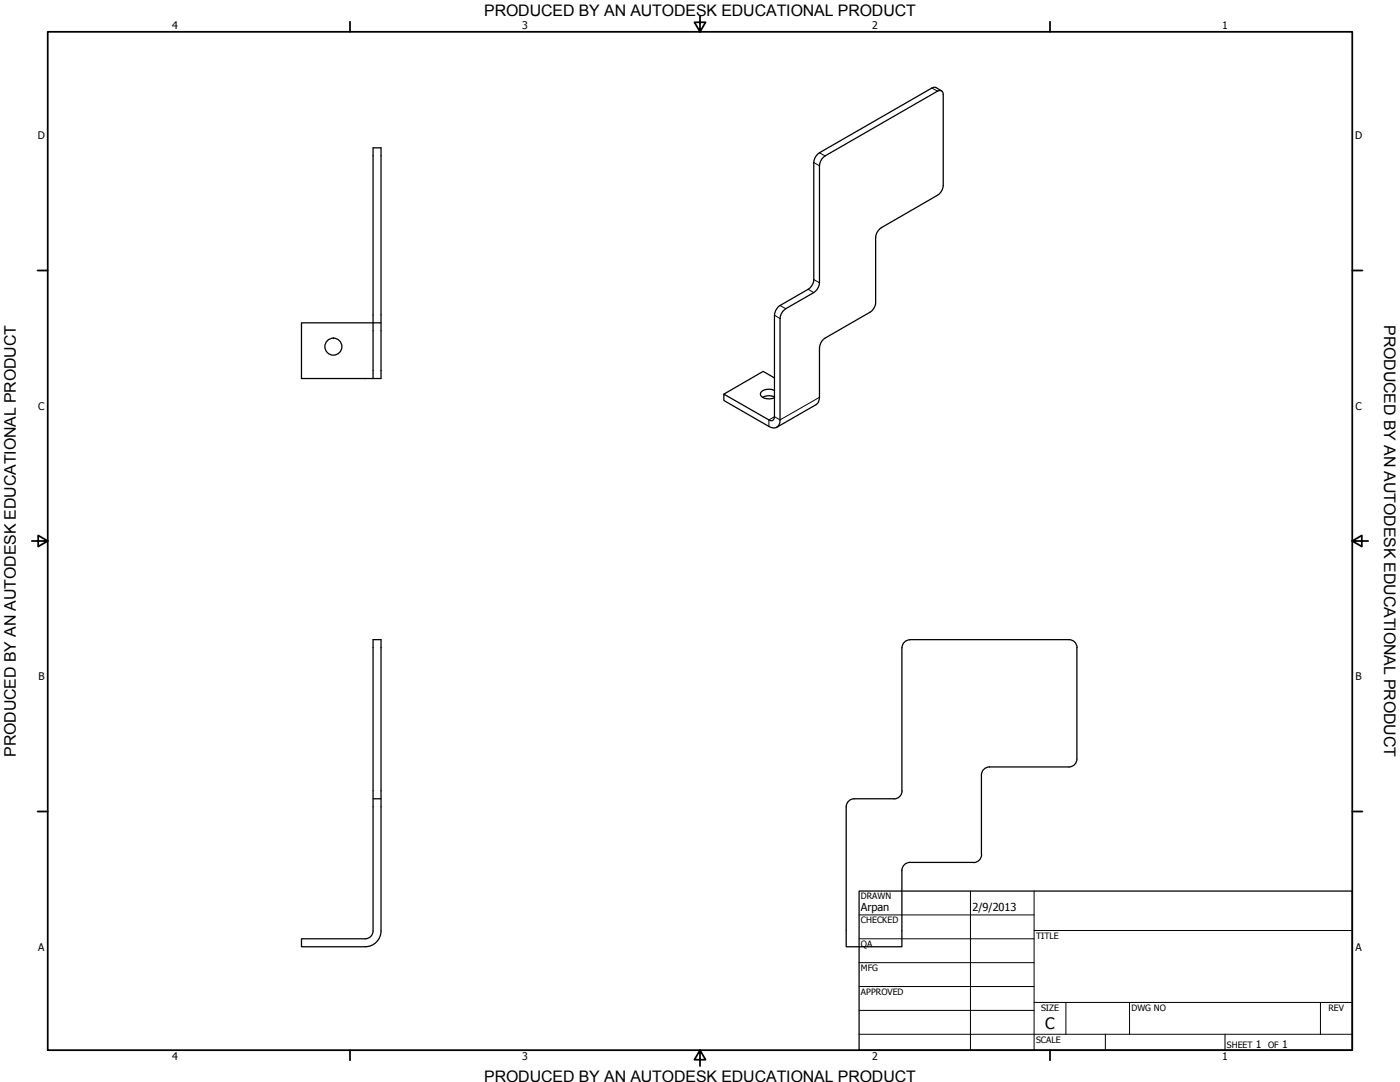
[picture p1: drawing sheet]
<svg xmlns="http://www.w3.org/2000/svg" width="559mm" height="432mm" viewBox="0 0 559 432" stroke-linecap="round" stroke-linejoin="round" font-family="sans-serif">
<!-- layer: Visible (ANSI) -->
<g fill="none" stroke="#000" stroke-width=".51">
<path d="M373.6 34.9l-1.6 .2-44.9 25.9a5.1 5.1 0 0 0-2.3 3.8v46.8a4.6 4.6 0 0 1-2.2 3.8l-11.3 6.5a5.3 5.3 0 0 0-2.2 3.9v40.5M152.1 128.8h-31.8v22.3h31.8v-92.1h-3.2v92.1M309.1 158.4a5.2 5.2 0 0 0-4.7 .2M309.1 155.8a4.6 4.6 0 0 0-5.4 .9 1.63 1.63 0 0 0 1.3 2.2 5.8 5.8 0 0 0 4.1-.1M309.1 150.8l-4.5-2.6-15.7 9.1M327.1 158.6v-19.8a5 5 0 0 1 2.2-3.9l18-10.3a4.8 4.8 0 0 0 2.2-3.9v-26a4.9 4.9 0 0 1 2.3-3.8l22.4-13a5.1 5.1 0 0 0 2.3-3.9v-36.3a1.42 1.42 0 0 0-.7-1.4 1.42 1.42 0 0 0-1.6 .1l-44.9 25.8a4.8 4.8 0 0 0-2.2 4v46.6a5.1 5.1 0 0 1-2.3 4l-11.2 6.4a5.1 5.1 0 0 0-2.3 3.9v40.5M306.9 167.6l-18-10.3v2.5l18 10.4M363.2 255.3h63.5a3.2 3.2 0 0 1 3.2 3.2l-.1 44.4M363.2 255.3a3.1 3.1 0 0 0-3.2 3.2v57.1a3.1 3.1 0 0 1-3.2 3.2h-15.9a3.2 3.2 0 0 0-3.1 3.2M148.9 318.8h3.2M429.8 302.9a3.1 3.1 0 0 1-3.1 3.2h-31.8a3.2 3.2 0 0 0-3.2 3.2v31.7M337.8 321.9v55.9h22.2v-30.4a3.2 3.2 0 0 1 3.2-3.2"/>
<path d="M363.2 344.2h25.4M391.8 341a3.2 3.2 0 0 1-3.2 3.2M145.7 374.6h-25.4v3.2h25.4M145.8 374.6a3.1 3.1 0 0 0 3.1-3.1v-116.2h3.2v116.2a6.3 6.3 0 0 1-6.3 6.3"/>
<circle cx="133.1" cy="138.3" r="3.4"/>
</g>
<!-- layer: Visible Narrow (ANSI) -->
<path d="M372 35.1l2.2 1.3M324.8 64.8l2.3 1.4M327.1 61l2.2 1.2M322.6 115.4l2.2 1.4M324.8 111.6l2.3 1.2M309.1 125.8l2.2 1.3M311.3 121.9l2.3 1.3M327.1 158.6l-15.8 9-2.2-1.3-2.2 1.3v2.6" fill="none" stroke="#000" stroke-width=".4"/>
<path d="M373.6 34.9l2.2 1.4M327.1 158.6a3.5 3.5 0 0 1-1.3 2.9l-15.7 9M309.1 166.3a1.36 1.36 0 0 1-.6 1.4 1.36 1.36 0 0 1-1.6-.1M311.3 167.6a2.72 2.72 0 0 1-1.2 2.9 2.72 2.72 0 0 1-3.2-.3" fill="none" stroke="#000" stroke-width=".51"/>
<!-- layer: Border (ANSI) -->
<g fill="none" stroke="#000" stroke-width=".7">
<path d="M19 12.7h520.8v406.4h-520.8zM139.7 8.6v4.1M279.4 6.3v6.4l-2.2-3.8h4.4l-2.2 3.8M419.1 8.6v4.1M15 107.9h4M539.8 107.9h4M12.7 215.9h6.3l-3.8-2.2v4.4l3.8-2.2M539.8 215.9l3.8 2.2v-4.4l-3.8 2.2h6.3M15 323.8h4M539.8 323.8h4M139.7 419.1v4.1M279.4 419.1l2.2 3.8h-4.4l2.2-3.8v6.3"/>
<path d="M419.1 419.1v4.1"/>
</g>
<!-- layer: Title (ANSI) -->
<g fill="none" stroke="#000" stroke-width=".4">
<path d="M387.3 355.6v63.5M412.7 355.6v63.5M342.9 365.1h69.8M342.9 374.6h69.8M412.7 371.3h127.1M342.9 384.2h69.8M342.9 393.7h69.8M342.9 412.7h196.9M342.9 403.2h69.8M412.7 400h127.1M425.4 400v12.7M441.2 412.7v6.4"/>
<path d="M450.8 400v12.7M488.9 412.7v6.4M527 400v12.7"/>
</g>
<path d="M342.9 355.6h196.9v63.5h-196.9z" fill="none" stroke="#000" stroke-width=".51"/>
<g font-size="6.4">
<text x="552.4" y="129.8" transform="rotate(90 552.4 129.8)">PRODUCED BY AN AUTODESK EDUCATIONAL PRODUCT</text>
<text x="6.3" y="302" transform="rotate(-90 6.3 302)">PRODUCED BY AN AUTODESK EDUCATIONAL PRODUCT</text>
</g>
<g font-size="6.3">
<text x="193.3" y="6.3">PRODUCED BY AN AUTODESK EDUCATIONAL PRODUCT</text>
<text x="417.2" y="410.6">C</text>
<text x="193.3" y="431.8">PRODUCED BY AN AUTODESK EDUCATIONAL PRODUCT</text>
</g>
<g font-size="4.4">
<text x="343.7" y="363.5">Arpan</text>
<text x="388.1" y="363.7">2/9/2013</text>
</g>
<g font-size="4.2">
<text x="68.7" y="11.7">4</text>
<text x="208.4" y="11.7">3</text>
<text x="348.1" y="11.7">2</text>
<text x="487.8" y="11.7">1</text>
<text x="15.1" y="55.5">D</text>
<text x="540.9" y="55.5">D</text>
<text x="15.2" y="163.4">C</text>
<text x="541" y="163.4">C</text>
<text x="15.3" y="271.4">B</text>
<text x="541.1" y="271.4">B</text>
<text x="15.2" y="379.3">A</text>
<text x="541" y="379.3">A</text>
<text x="501.3" y="418.3">1</text>
<text x="511.8" y="418.3">1</text>
<text x="68.7" y="423.2">4</text>
<text x="208.4" y="423.2">3</text>
<text x="348.1" y="423.2">2</text>
<text x="487.8" y="423.2">1</text>
</g>
<g font-size="3.5">
<text x="343.7" y="358.9">DRAWN</text>
<text x="343.7" y="368.5">CHECKED</text>
<text x="413.5" y="374.6">TITLE</text>
<text x="343.7" y="378">QA</text>
<text x="343.7" y="387.5">MFG</text>
<text x="343.7" y="397.1">APPROVED</text>
<text x="415.5" y="403.4">SIZE</text>
<text x="451.6" y="403.4">DWG NO</text>
<text x="530.3" y="403.4">REV</text>
<text x="413.5" y="416.1">SCALE</text>
<text x="489.7" y="418.3">SHEET</text>
<text x="506.2" y="418.3">OF</text>
</g>
</svg>
